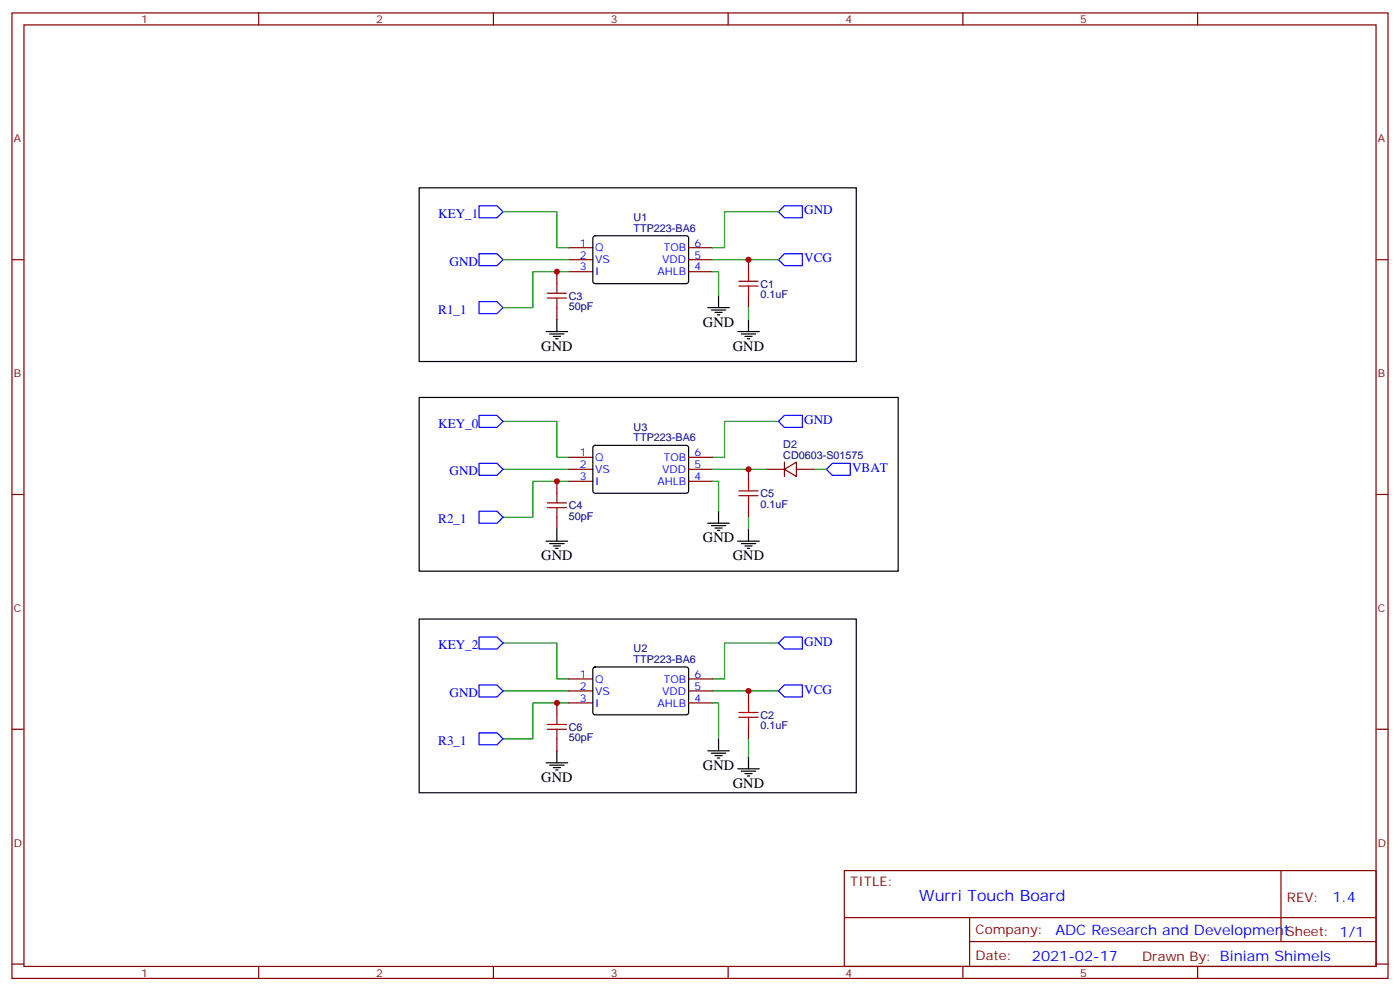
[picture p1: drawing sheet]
<svg xmlns="http://www.w3.org/2000/svg" width="412mm" height="292mm" viewBox="0 0 412 292" stroke-linecap="round" stroke-linejoin="round" font-family="sans-serif">
<g fill="none" stroke="#870000" stroke-width=".35">
<path d="M3.5 3.8h405.4v284.3h-405.4zM7.1 7.3h398.2v277.3h-398.2zM76.2 3.8v3.5M145.3 3.8v3.5M214.5 3.8v3.5M283.6 3.8v3.5M352.8 3.8v3.5M3.5 76.5h3.6M167.6 76.5h7M167.6 73h7M202.8 76.5h7.1M202.8 73h7.1"/>
<path d="M220.5 76.5v3.5M405.3 76.5h3.6M164 80v3.5M164 90.6v3.5M167.6 80h7M202.8 80h7.1M220.5 87.1v3.5M167.6 138.2h7M167.6 134.7h7M202.8 138.2h7.1M202.8 134.7h7.1M220.5 138.2v3.5"/>
<path d="M225.8 138.2h5.3M231.1 138.2l3.5-2.1v4.2zM231.1 136.1v4.2M234.6 138.2h5.3M3.5 145.6h3.6M164 141.7v3.6M164 152.3v3.6M167.6 141.7h7M202.8 141.7h7.1M220.5 148.8v3.5M405.3 145.6h3.6M167.6 200h7"/>
<path d="M202.8 200h7.1M3.5 214.8h3.6M164 207v3.5M164 217.6v3.5M167.6 203.5h7M167.6 207h7M202.8 203.5h7.1M202.8 207h7.1M220.5 203.5v3.5M220.5 214.1v3.5M405.3 214.8h3.6M248.7 256.4h156.6v28.2h-156.6z"/>
<path d="M377.3 256.4v20.9M248.7 270.2h156.5M285.6 277.3h119.6M285.6 270.2v14.2M3.5 283.9h3.6M76.2 284.6v3.5M145.3 284.6v3.5M214.5 284.6v3.5M283.6 284.6v3.5M352.8 284.6v3.5M405.3 283.9h3.6"/>
</g>
<g fill="none" stroke="#00f" stroke-width=".35">
<path d="M141.1 60.6h5.3l1.8 1.8-1.8 1.7h-5.3zM141.1 74.7h5.3l1.8 1.8-1.8 1.7h-5.3zM229.3 76.5l1.8-1.8h5.3v3.5h-5.3zM229.3 62.4l1.8-1.8h5.3v3.5h-5.3zM141.1 88.8h5.3l1.8 1.8-1.8 1.8h-5.3zM141.1 136.5h5.3l1.8 1.7-1.8 1.8h-5.3zM141.1 122.3h5.3l1.8 1.8-1.8 1.8h-5.3zM229.3 124.1l1.8-1.8h5.3v3.6h-5.3zM245.2 136.5h5.3v3.5h-5.3l-1.8-1.8zM141.1 150.6h5.3l1.8 1.7-1.8 1.8h-5.3zM141.1 187.6h5.3l1.8 1.8-1.8 1.7h-5.3zM229.3 189.4l1.8-1.8h5.3v3.5h-5.3z"/>
<path d="M141.1 201.7h5.3l1.8 1.8-1.8 1.7h-5.3zM141.1 215.8h5.3l1.8 1.8-1.8 1.8h-5.3zM229.3 203.5l1.8-1.8h5.3v3.5h-5.3z"/>
</g>
<g fill="none" stroke="#000" stroke-width=".35">
<path d="M123.5 55.3h128.7v51.2h-128.7zM174.9 69.6l.4-.2 27.1 .1 .4 .6v13l-.7 .4h-27l-.5-.7v-12.7zM160.9 97.6h6.3M161.9 98.4h4.3M163 99.1h2.1M163.7 99.8h.7M164 94.1v3.5M208.5 90.6h6.3M209.5 91.3h4.3M210.6 92h2.1M211.3 92.7h.7M211.7 87.1v3.5"/>
<path d="M217.3 97.6h6.4M218.4 98.4h4.2M219.4 99.1h2.1M220.1 99.8h.7M220.5 94.1v3.5M123.5 117.1h141.1v51.1h-141.1zM174.9 131.4l.4-.2h27.1l.4 .7v12.9l-.7 .5-27-.1-.5-.6v-12.7zM160.9 159.4h6.3M164 155.9v3.5M208.5 154.1h6.3M209.5 154.8h4.3M210.6 155.5h2.1"/>
<path d="M211.3 156.2h.7M211.7 150.6v3.5M217.3 159.4h6.4M220.5 155.9v3.5M161.9 160.1h4.3M163 160.8h2.1M163.7 161.5h.7M218.4 160.1h4.2M219.4 160.8h2.1M220.1 161.5h.7M123.5 182.3h128.7v51.2h-128.7zM174.9 196.6l.4-.2 27.1 .1 .4 .6v13l-.7 .4h-27l-.5-.7v-12.7z"/>
<path d="M211.7 217.6v3.5M160.9 224.6h6.3M161.9 225.4h4.3M163 226.1h2.1M163.7 226.8h.7M164 221.1v3.5M208.5 221.1h6.3M209.5 221.8h4.3M210.6 222.5h2.1M211.3 223.2h.7M217.3 226.4h6.4M218.4 227.1h4.2"/>
<path d="M219.4 227.8h2.1M220.1 228.5h.7M220.5 222.9v3.5"/>
</g>
<g fill="none" stroke="#008700" stroke-width=".35">
<path d="M148.2 62.4h15.8v10.6h3.6M148.2 76.5h19.4M209.9 76.5h19.4M229.3 62.4h-15.9v10.6h-3.5M167.6 80h-10.6v10.6h-8.8M209.9 80h1.8v7.1M220.5 90.6v3.5M148.2 124.1h15.8v10.6h3.6M148.2 138.2h19.4M209.9 138.2h15.9M229.3 124.1h-15.9v10.6h-3.5M239.9 138.2h3.5"/>
<path d="M167.6 141.7h-10.6v10.6h-8.8M209.9 141.7h1.8v8.9M220.5 152.3v3.6M148.2 189.4h15.8v10.6h3.6M229.3 189.4h-15.9v10.6h-3.5M148.2 203.5h19.4M167.6 207h-10.6v10.6h-8.8M209.9 207h1.8v10.6M209.9 203.5h19.4M220.5 217.6v5.3"/>
</g>
<g fill="none" stroke="#a10000" stroke-width=".35">
<path d="M161.2 86.4h5.7M161.2 87.8h5.7M164 83.5v2.9M164 87.8v2.8M217.7 82.8h5.6M217.7 84.2h5.6M220.5 80v2.8M220.5 84.2v2.9M161.2 148.1h5.7M161.2 149.5h5.7M164 145.3v2.8M164 149.5v2.8"/>
<path d="M217.7 144.6h5.6M217.7 146h5.6M220.5 141.7v2.9M220.5 146v2.8M161.2 213.4h5.7M161.2 214.8h5.7M164 210.5v2.9M164 214.8v2.8M217.7 209.8h5.6M217.7 211.2h5.6M220.5 207v2.8M220.5 211.2v2.9"/>
</g>
<g fill="#c00">
<circle cx="220.5" cy="76.5" r=".88"/>
<circle cx="220.5" cy="203.5" r=".88"/>
<circle cx="220.5" cy="138.2" r=".88"/>
<circle cx="164" cy="80" r=".88"/>
<circle cx="164" cy="141.7" r=".88"/>
<circle cx="164" cy="207" r=".88"/>
</g>
<text font-size="4.6" fill="#00f" x="270.8" y="265.4">Wurri Touch Board</text>
<g font-size="4.2">
<text x="207.1" y="96.2">GND</text>
<text x="159.5" y="103.3">GND</text>
<text x="215.9" y="103.3">GND</text>
<text x="207.1" y="159.7">GND</text>
<text x="159.5" y="165">GND</text>
<text x="215.9" y="165">GND</text>
<text x="207.1" y="226.8">GND</text>
<text x="159.5" y="230.3">GND</text>
<text x="215.9" y="232.1">GND</text>
</g>
<g font-size="4.2" fill="#00f">
<text x="392.5" y="265.7">1.4</text>
<text x="310.9" y="275.2">ADC Research and DevelopmentSheet: 1/1</text>
<text x="304" y="283">2021-02-17</text>
</g>
<g font-size="3.9" fill="#00f">
<text x="129.1" y="64.2">KEY_1</text>
<text x="236.9" y="63.1">GND</text>
<text x="236.9" y="77.3">VCG</text>
<text x="132.4" y="78.2">GND</text>
<text x="129.1" y="92.4">R1_1</text>
<text x="129.1" y="125.9">KEY_0</text>
<text x="236.9" y="124.9">GND</text>
<text x="132.4" y="140">GND</text>
<text x="251" y="139">VBAT</text>
<text x="129.1" y="154.2">R2_1</text>
<text x="129.1" y="191.2">KEY_2</text>
<text x="236.9" y="190.1">GND</text>
<text x="132.4" y="205.2">GND</text>
<text x="236.9" y="204.3">VCG</text>
<text x="129.1" y="219.4">R3_1</text>
</g>
<g font-size="3.9" fill="#800">
<text x="250.5" y="261">TITLE:</text>
<text x="379.1" y="265.7">REV:</text>
<text x="287.4" y="275.2">Company:</text>
<text x="287.4" y="282.9">Date:</text>
<text x="336.4" y="282.9">Drawn By: Biniam Shimels</text>
</g>
<g font-size="3.2" fill="#800">
<text x="41.6" y="6.8">1</text>
<text x="110.8" y="6.8">2</text>
<text x="179.9" y="6.8">3</text>
<text x="249.1" y="6.8">4</text>
<text x="318.2" y="6.8">5</text>
<text x="4.1" y="41.9">A</text>
<text x="405.9" y="41.9">A</text>
<text x="4.1" y="111.1">B</text>
<text x="405.9" y="111.1">B</text>
<text x="4.1" y="180.2">C</text>
<text x="405.9" y="180.2">C</text>
<text x="4.1" y="249.3">D</text>
<text x="405.9" y="249.3">D</text>
<text x="41.6" y="287.6">1</text>
<text x="110.8" y="287.6">2</text>
<text x="179.9" y="287.6">3</text>
<text x="249.1" y="287.6">4</text>
<text x="318.2" y="287.6">5</text>
</g>
<g font-size="3.2" fill="#000080">
<text x="186.6" y="65.1">U1</text>
<text x="186.6" y="68.2">TTP223-BA6</text>
<text x="167.6" y="88.2">C3</text>
<text x="224" y="87.8">0.1uF</text>
<text x="224" y="84.7">C1</text>
<text x="167.6" y="91.4">50pF</text>
<text x="186.6" y="130">TTP223-BA6</text>
<text x="186.6" y="126.9">U3</text>
<text x="230.7" y="131.9">D2</text>
<text x="230.7" y="135">CD0603-S01575</text>
<text x="167.6" y="150">C4</text>
<text x="224" y="149.6">0.1uF</text>
<text x="224" y="146.4">C5</text>
<text x="167.6" y="153.1">50pF</text>
<text x="186.6" y="195.2">TTP223-BA6</text>
<text x="186.6" y="192.1">U2</text>
<text x="167.6" y="215.2">C6</text>
<text x="224" y="214.8">0.1uF</text>
<text x="224" y="211.7">C2</text>
<text x="167.6" y="218.4">50pF</text>
</g>
<g font-size="3.2" fill="#00f">
<text x="170.8" y="76.1">2</text>
<text x="170.8" y="72.6">1</text>
<text x="175.3" y="77.5">VS</text>
<text x="175.3" y="74">Q</text>
<text x="195.1" y="77.5">VDD</text>
<text x="195.5" y="74">TOB</text>
<text x="204.6" y="76.1">5</text>
<text x="204.6" y="72.6">6</text>
<text x="170.8" y="79.7">3</text>
<text x="175.3" y="81.1">I</text>
<text x="193.6" y="81.1">AHLB</text>
<text x="204.6" y="79.7">4</text>
<text x="170.8" y="137.9">2</text>
<text x="170.8" y="134.3">1</text>
<text x="175.3" y="135.7">Q</text>
<text x="195.5" y="135.7">TOB</text>
<text x="204.6" y="137.9">5</text>
<text x="204.6" y="134.3">6</text>
<text x="170.8" y="141.4">3</text>
<text x="175.3" y="139.3">VS</text>
<text x="175.3" y="142.8">I</text>
<text x="193.6" y="142.8">AHLB</text>
<text x="195.1" y="139.3">VDD</text>
<text x="204.6" y="141.4">4</text>
<text x="170.8" y="203.1">2</text>
<text x="170.8" y="199.6">1</text>
<text x="175.3" y="201">Q</text>
<text x="195.5" y="201">TOB</text>
<text x="204.6" y="203.1">5</text>
<text x="204.6" y="199.6">6</text>
<text x="170.8" y="206.7">3</text>
<text x="175.3" y="204.5">VS</text>
<text x="175.3" y="208.1">I</text>
<text x="193.6" y="208.1">AHLB</text>
<text x="195.1" y="204.5">VDD</text>
<text x="204.6" y="206.7">4</text>
</g>
</svg>
